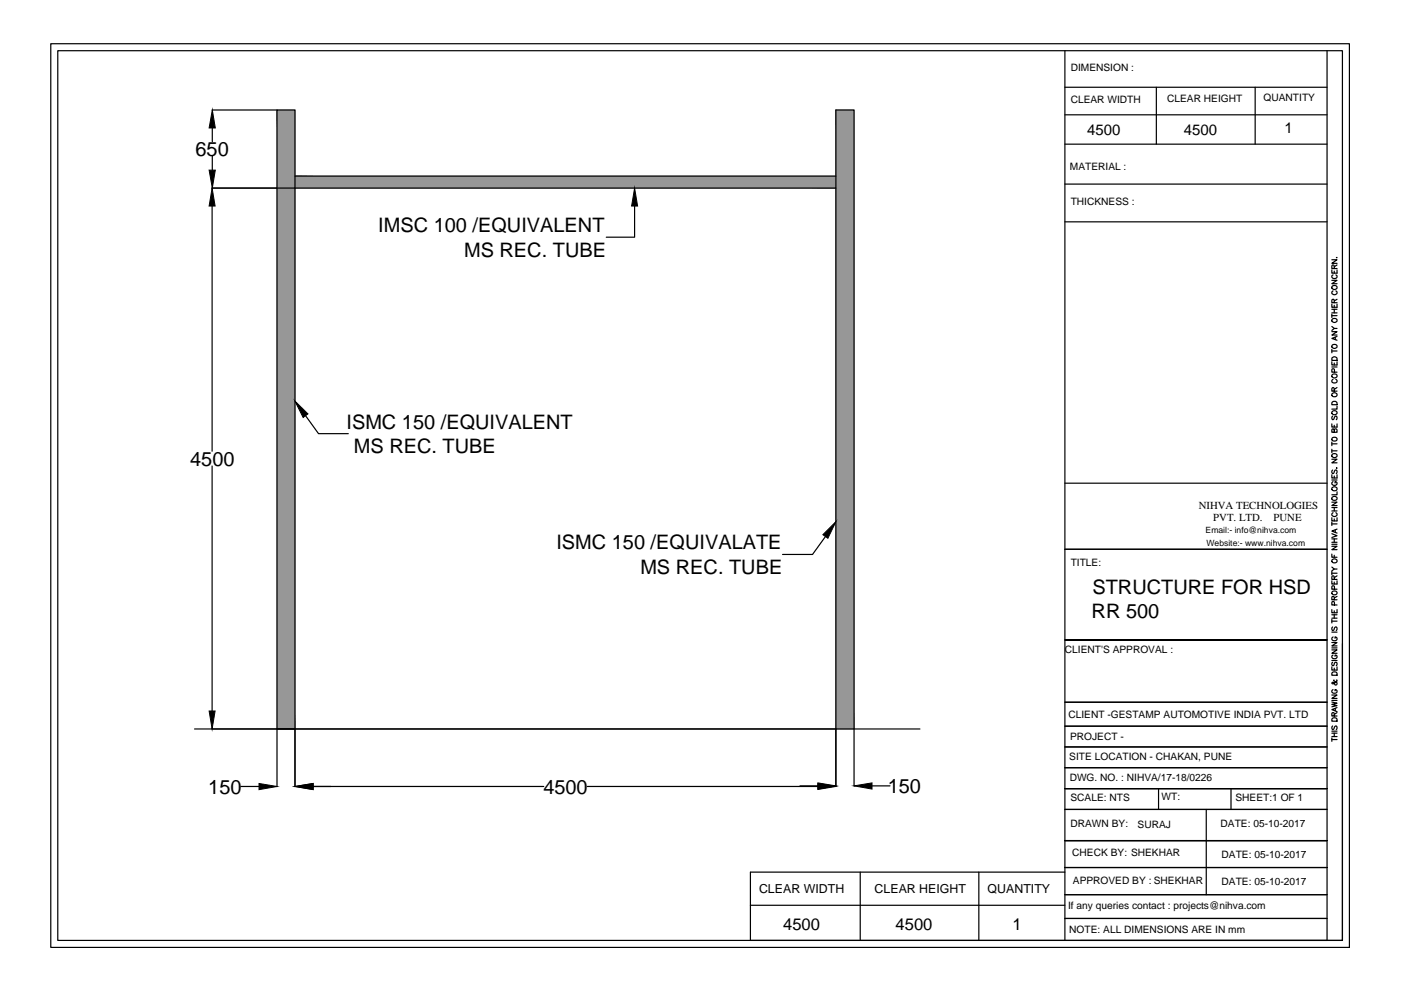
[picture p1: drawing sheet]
<svg xmlns="http://www.w3.org/2000/svg" width="297mm" height="210mm" viewBox="0 0 297 210" stroke-linecap="round" stroke-linejoin="round" font-family="sans-serif">
<!-- layer: 0 -->
<g fill="#979797" stroke="#979797" stroke-width=".21">
<path d="M62.5 37.3v2.6h114.7zM62.5 37.3h114.7v2.6z"/>
<path d="M177.2 23.3v131.3h3.9zM177.2 23.3h3.9v131.3z"/>
<path d="M58.7 23.3v131.3h3.8zM58.7 23.3h3.8v131.3z"/>
</g>
<g fill="none" stroke="#000" stroke-width=".25">
<path d="M10.8 9.3h275.3v191.6h-275.3zM12.2 10.8h272.4v188.6h-272.4zM225.8 10.8v188.6M225.8 18.5h55.6M245.2 18.5v12.1M266.1 18.5v12.1M281.4 10.8v188.6h-122.3v-14.5h66.7M45 39.9h132.2M45 23.3h13.7M45 27.1v3M45 33.1v3M58.7 23.3h3.8v131.3h-3.8z"/>
<path d="M62.5 37.3h114.7M225.8 30.6h55.6M225.8 24.3h55.6M225.8 39h55.6M45 43.7v52M134.5 43.7v6.6h-6M225.8 47h55.6M282.4 59.4h1.1l-1.1 .8h1.1M282.4 57.2v.7h1.1v-.7M282.4 55.1h1.1l-1.1 .7h1.1M282.6 58.3a.39 .39 0 0 0-.2 .4 .39 .39 0 0 0 .4 .4h.3a.39 .39 0 0 0 .4-.4 .39 .39 0 0 0-.3-.4M282.9 56.9l-.1-.7h-.3l-.1 .7h1.1"/>
<path d="M282.9 57.5v.4M283.4 54.6h.1zM283.5 56.2l-.6 .4M282.4 76.7v.7h1.1v-.7M282.4 70.3h1.1l-1.1 .7h1.1M282.4 64.5v.7h1.1v-.7M282.4 66.6v.7M282.4 74.1v.7M282.4 77.8h1.1M282.4 74.4h1.1M282.4 69.2l.5 .4M282.4 66.9h1.1"/>
<path d="M282.4 66.3h1.1M282.4 65.6h1.1M282.4 79.5a.51 .51 0 0 1 .7-.2 .51 .51 0 0 1 .2 .7 .54 .54 0 0 1-.6 .1 .54 .54 0 0 1-.3-.6zM282.4 75.9a.62 .62 0 0 1 1.1 .1v.4h-1.1zM282.4 73.2a.51 .51 0 0 1 .7-.2 .51 .51 0 0 1 .2 .7 .54 .54 0 0 1-.6 .1 .54 .54 0 0 1-.3-.6zM282.4 67.7a.51 .51 0 0 1 .7-.2 .51 .51 0 0 1 .2 .7 .54 .54 0 0 1-.6 .1 .54 .54 0 0 1-.3-.6zM282.4 60.7a.51 .51 0 0 1 .7-.2 .51 .51 0 0 1 .2 .8 .54 .54 0 0 1-.6 0 .54 .54 0 0 1-.3-.6zM282.6 61.7a.45 .45 0 0 0-.2 .6 .45 .45 0 0 0 .7 .2 .42 .42 0 0 0 .4-.3 .42 .42 0 0 0-.3-.5M282.9 64.2l-.1-.7h-.3l-.1 .7h1.1M282.9 64.7v.5M282.9 65.6v.7M282.9 77v.4"/>
<path d="M282.9 78.9v-.6l-.4-.1-.1 .7h1.1M283.1 71.5v.5M283.5 71.3l-1.1 .5 1.1 .3M283.5 69.6h-.6l-.5 .5M283.5 63.5l-.6 .3M45 98.8v51.9M64.8 88.1l2.7 3.8h6.3M282.4 97.4h1.1l-1.1 .7h1.1M282.4 89.9v.7h1.1v-.7M282.4 93.7v.8M282.4 95.3v.7M282.4 95.6h1.1"/>
<path d="M282.4 94.1h1.1M282.4 96.4a.51 .51 0 0 1 .7-.2 .51 .51 0 0 1 .2 .7 .54 .54 0 0 1-.6 .1 .54 .54 0 0 1-.3-.6zM282.4 92.9a.51 .51 0 0 1 .7-.2 .51 .51 0 0 1 .2 .7 .54 .54 0 0 1-.6 .1 .54 .54 0 0 1-.3-.6zM282.4 85.3a.6 .6 0 0 1 .8-.2 .6 .6 0 0 1 .3 .7h-1.1zM282.4 83.5a.51 .51 0 0 1 .8-.2 .51 .51 0 0 1 0 .8 .52 .52 0 0 1-.6 0 .52 .52 0 0 1-.2-.6zM282.5 99.7l-.1 .2v.4l.1 .1 .3-.1 .3-.6h.2l.2 .2-.2 .5M282.5 88.2l-.1 .3 .1 .5 .3-.1 .3-.7a.42 .42 0 0 1 .4 .3 .42 .42 0 0 1-.2 .5M282.6 80.4a.39 .39 0 0 0-.2 .5 .39 .39 0 0 0 .4 .3h.3a.39 .39 0 0 0 .4-.3 .39 .39 0 0 0-.3-.5M282.9 91.2l.2-.3 .4 .3v.5h-1.1l.1-.7h.3l.1 .7M282.9 82.9l-.1-.6-.2-.1-.2 .1v.6h1.1M282.9 90.2v.4M283.4 99.2h.1z"/>
<path d="M283.5 86.1v.6h-1.1M283.5 82.2l-.6 .4M175 113.7l-2.7 3.9h-6.4M225.8 116.5h55.6M225.8 102.4h55.6M282.4 117.5v.7h1.1M282.4 115.8h1.1l-1.1 .7h1.1M282.4 113.2l1.1 .4-1.1 .4M282.4 109.8v.6h1.1v-.6M282.4 106.5h1.1l-1.1 .7h1.1M282.4 100.7v.6h1.1v-.6M282.4 110.7v.7"/>
<path d="M282.4 115.4h1.1M282.4 115h1.1M282.4 114.3h1.1M282.4 111.1h1.1M282.4 108.3h1.1M282.4 107.6h1.1M282.4 101.8h1.1M282.4 118.7a.51 .51 0 0 1 .8-.2 .51 .51 0 0 1 0 .8 .52 .52 0 0 1-.6 0 .52 .52 0 0 1-.2-.6zM282.4 105.5a.51 .51 0 0 1 .8-.3 .51 .51 0 0 1 0 .8 .52 .52 0 0 1-.6 0 .52 .52 0 0 1-.2-.5zM282.4 103.4a.51 .51 0 0 1 .8-.2 .51 .51 0 0 1 0 .8 .52 .52 0 0 1-.6 0 .52 .52 0 0 1-.2-.6zM282.6 108.7a.45 .45 0 0 0-.2 .6 .45 .45 0 0 0 .7 .2 .42 .42 0 0 0 .4-.3 .42 .42 0 0 0-.3-.5M282.6 102.1a.45 .45 0 0 0-.2 .6 .45 .45 0 0 0 .7 .2 .4 .4 0 0 0 .4-.4 .4 .4 0 0 0-.4-.4v.3"/>
<path d="M282.9 100.9v.4M282.9 107.6v.7M282.9 110v.4M282.9 114.3v.7M282.9 117.7v.5M283.1 112.4v.5M283.5 112.2l-1.1 .4 1.1 .4M283.5 104.3v.6h-1.1M281.4 135.7h-55.6h55.6M282.4 137.8h1.1l-1.1 .7h1.1M282.4 136.2h1.1l-1.1 .7h1.1M282.4 129.2v.7h1.1v-.7"/>
<path d="M282.4 123.1v.7h1.1v-.7M282.4 121.2v.7M282.4 131.3v.8M282.4 137.4h1.1M282.4 134h1.1M282.4 131.7h1.1M282.4 131.1h1.1M282.4 130.3h1.1M282.4 121.5h1.1M282.4 120.2l.5 .5M282.4 125.5a.51 .51 0 0 1 .7-.2 .51 .51 0 0 1 .2 .7 .54 .54 0 0 1-.6 .1 .54 .54 0 0 1-.3-.6zM282.5 132.9l-.1 .3v.4l.1 .1 .3-.1 .1-.5 .4-.2 .2 .3-.2 .5"/>
<path d="M282.6 138.9a.39 .39 0 0 0-.2 .5 .39 .39 0 0 0 .4 .3h.3a.38 .38 0 0 0 .4-.4 .38 .38 0 0 0-.4-.4v.2M282.6 135a.46 .46 0 0 0-.2 .7 .46 .46 0 0 0 .7 .1 .4 .4 0 0 0 .4-.4 .4 .4 0 0 0-.4-.4v.3M282.9 127.2l-.1-.7h-.3l-.1 .7h1.1M282.9 122.9l-.1-.8h-.3l-.1 .8h1.1M282.9 123.4v.4M282.9 129.5v.4M282.9 130.3v.8M282.9 128.3v-.7h-.4l-.1 .7h1.1M282.9 124.9v-.6l-.4-.1-.1 .7h1.1M283.5 120.7h-.6l-.5 .3M283.5 126.4l-.6 .4M283.5 122.1l-.6 .4"/>
<path d="M284.6 136.4v63h-55.5M41.2 154.6h153.8M58.7 154.6v12.2M177.2 154.6v12.2M225.8 148.9h55.6M225.8 154h55.6M225.8 158.4h55.6M282.4 148.8l1.1 .3-1.1 .3 1.1 .2-1.1 .3M282.4 147.4h1.1l-1.1 .7h1.1M282.4 141.4v.7h1.1v-.7M282.4 156.8h1.1M282.4 156.5v.7"/>
<path d="M282.4 156.2h1.1M282.4 155.4h1.1M282.4 155h1.1M282.4 148.5h1.1M282.4 140h1.1M282.4 152.4a.63 .63 0 0 1 1.1 .1v.4h-1.1zM282.4 142.7a.63 .63 0 0 1 1.1 .1v.4h-1.1zM282.5 153.9l-.1 .3 .1 .5 .3-.1 .3-.7a.42 .42 0 0 1 .4 .3 .42 .42 0 0 1-.2 .5M282.5 140.4l-.1 .3 .1 .4h.3l.3-.6h.3l.1 .4-.2 .2M282.6 146.2a.39 .39 0 0 0-.2 .5 .39 .39 0 0 0 .4 .3h.3a.38 .38 0 0 0 .4-.4 .38 .38 0 0 0-.4-.4v.3M282.8 144.2v.1a.63 .63 0 0 1 .6 .9h-.3l-.5-.5-.2 .1 .1 .2 .3-.1 .6-.5 .1-.2h-.1M282.9 151.8l-.1-.6-.3-.1-.1 .7h1.1"/>
<path d="M282.9 141.6v.5M282.9 155.4v.8M283.1 150.2v.5M283.5 150l-1.1 .5 1.1 .4M283.5 151.1l-.6 .4M51.1 166.8h3.8M66.4 166.8h48.9M124.5 166.8h48.9M169.6 166.6h3.8M181.1 166.7v-143.4h-3.9v131.3h-114.7v12.2M184.9 166.6h3.8M225.8 162.8h55.6"/>
<path d="M225.8 171.6h55.6M225.8 178.2h55.6M245.6 167.2v4.4M255.7 171.6v18.1M261 167.2v4.4M281.4 167.2h-55.6h55.6M281.4 178.2h-55.6h55.6M159.1 191.9h66.7M182.4 184.9v14.5M207.5 184.9v14.5M225.8 189.7h55.6M225.8 194.7h55.6"/>
<path d="M281.4 183.9h-55.6h55.6"/>
<circle cx="282.9" cy="87.5" r=".52"/>
</g>
<path d="M45 23.3l.6 3.8h-1.3zM44.3 36.1h1.3l-.6 3.8zM45 39.9l.6 3.8h-1.3zM134.5 39.9l.7 3.8h-1.3zM62.5 85l2.8 2.8-1 .7zM174.5 113.4l2.7-2.8-1.7 3.5zM44.3 150.7h1.3l-.6 3.9zM54.9 166.1l3.8 .7-3.8 .6zM62.5 166.8l3.9-.7v1.3zM173.4 166.1l3.8 .7-3.8 .6zM173.4 166l3.8 .6-3.8 .7zM181.1 166.6l3.8-.6v1.3z" fill="#000" stroke="#000" stroke-width=".21"/>
<g font-size="4.2">
<text x="41.5" y="33.1">650</text>
<text x="80.2" y="49.3">IMSC 100 /EQUIVALENT</text>
<text x="98.4" y="54.4">MS REC. TUBE</text>
<text x="73.5" y="90.9">ISMC 150 /EQUIVALENT</text>
<text x="40.3" y="98.7">4500</text>
<text x="75" y="96.1">MS REC. TUBE</text>
<text x="118" y="116.5">ISMC 150 /EQUIVALATE</text>
<text x="135.8" y="121.7">MS REC. TUBE</text>
<text x="231.6" y="126">STRUCTURE FOR HSD</text>
<text x="231.5" y="131.1">RR 500</text>
<text x="44.2" y="168.3">150</text>
<text x="115.2" y="168.3">4500</text>
<text x="188.2" y="168.1">150</text>
</g>
<g font-size="3.5">
<text x="166" y="197.3">4500</text>
<text x="189.9" y="197.2">4500</text>
<text x="214.7" y="197.1">1</text>
</g>
<g font-size="3.2">
<text x="230.5" y="28.7">4500</text>
<text x="251" y="28.6">4500</text>
<text x="272.3" y="28.2">1</text>
</g>
<g font-size="2.6">
<text x="160.9" y="189.4">CLEAR WIDTH</text>
<text x="185.4" y="189.4">CLEAR HEIGHT</text>
<text x="209.4" y="189.4">QUANTITY</text>
</g>
<g font-size="2.3">
<text x="254.1" y="108">NIHVA TECHNOLOGIES</text>
<text x="257.2" y="110.4">PVT. LTD.</text>
<text x="270" y="110.4">PUNE</text>
</g>
<g font-size="2.2">
<text x="227" y="15.2">DIMENSION :</text>
<text x="227" y="21.8">CLEAR WIDTH</text>
<text x="247.5" y="21.7">CLEAR HEIGHT</text>
<text x="267.9" y="21.5">QUANTITY</text>
<text x="226.8" y="36.1">MATERIAL :</text>
<text x="227" y="43.6">THICKNESS :</text>
<text x="227" y="120.1">TITLE:</text>
<text x="225.8" y="138.3">CLIENT'S APPROVAL :</text>
<text x="226.5" y="152.1">CLIENT -GESTAMP AUTOMOTIVE INDIA PVT. LTD</text>
<text x="226.7" y="161.2">SITE LOCATION - CHAKAN, PUNE</text>
<text x="226.9" y="156.8">PROJECT -</text>
<text x="226.8" y="165.5">DWG. NO. : NIHVA/17-18/0226</text>
<text x="227" y="169.8">SCALE: NTS</text>
<text x="246.3" y="169.7">WT:</text>
<text x="261.9" y="169.8">SHEET:1 OF 1</text>
<text x="227" y="175.4">DRAWN BY:</text>
<text x="241.2" y="175.5">SURAJ</text>
<text x="258.8" y="175.4">DATE: 05-10-2017</text>
<text x="227.3" y="181.6">CHECK BY: SHEKHAR</text>
<text x="259" y="181.9">DATE: 05-10-2017</text>
<text x="227.5" y="187.4">APPROVED BY : SHEKHAR</text>
<text x="259" y="187.7">DATE: 05-10-2017</text>
<text x="226.5" y="192.7">If any queries contact : projects@nihva.com</text>
<text x="226.7" y="197.9">NOTE: ALL DIMENSIONS ARE IN mm</text>
</g>
<g font-size="1.8">
<text x="255.6" y="113.1">Email:- info@nihva.com</text>
<text x="255.8" y="115.7">Website:- www.nihva.com</text>
</g>
</svg>
